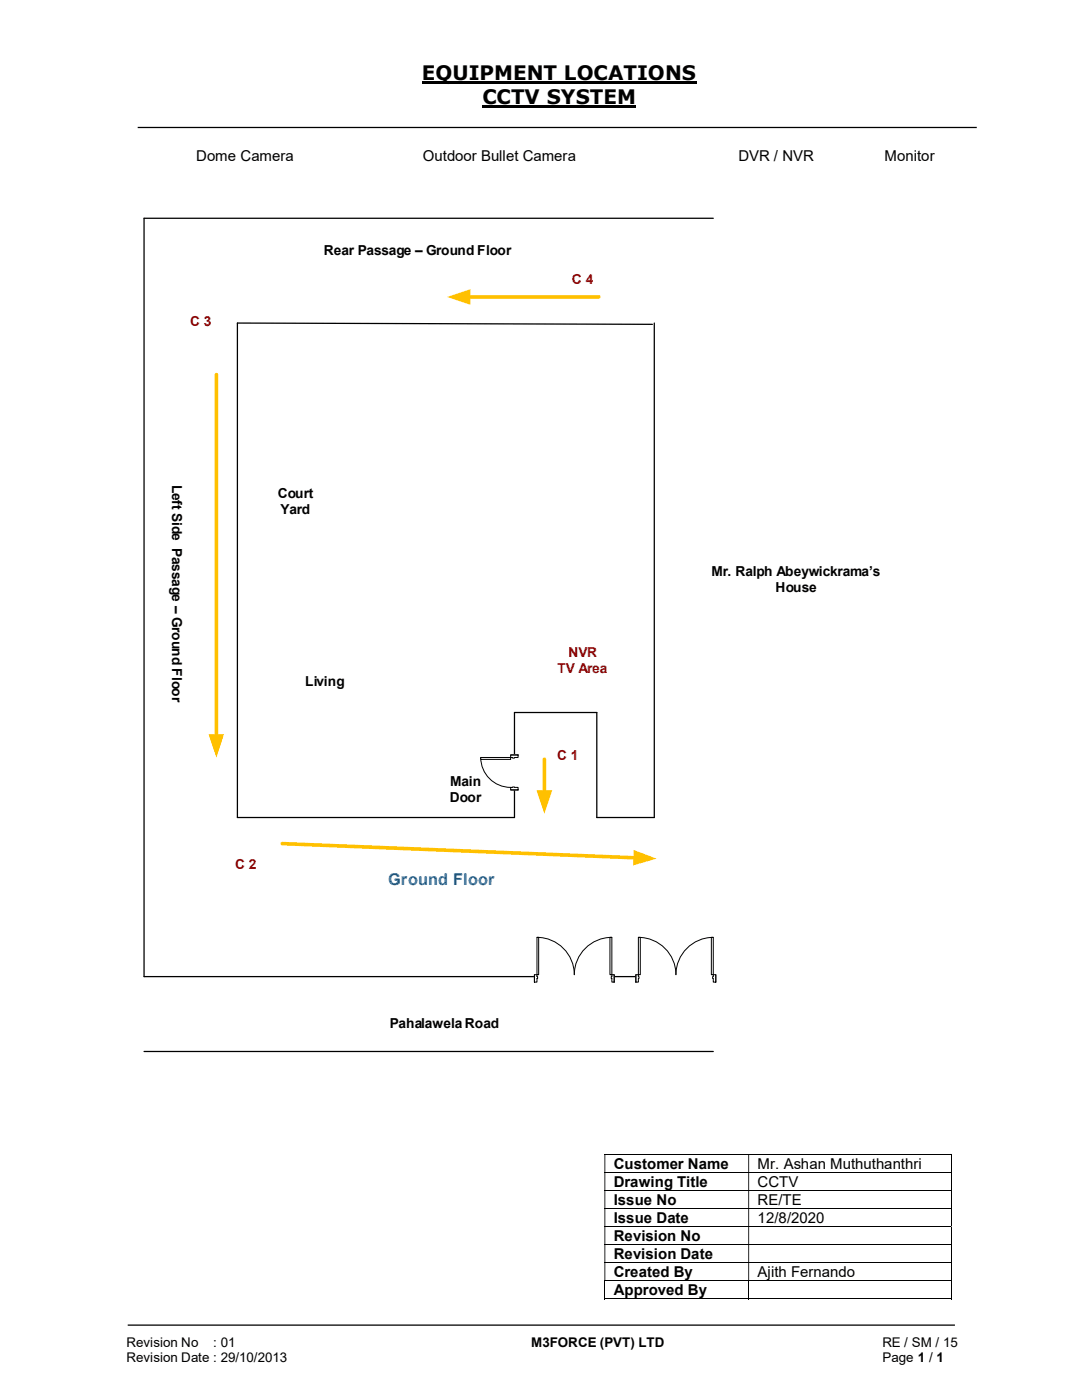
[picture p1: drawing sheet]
<svg xmlns="http://www.w3.org/2000/svg" width="216mm" height="279mm" viewBox="0 0 216 279" stroke-linecap="round" stroke-linejoin="round" font-family="sans-serif">
<path d="M84.2 16.5h54.8M96.3 21.3h30.7" fill="none" stroke="#000" stroke-width=".42"/>
<path d="M27.5 25.4h167.4M142.3 43.6h-113.6v151.3M25.5 264.5h165" fill="none" stroke="#000" stroke-width=".25"/>
<path d="M93.5 59.3h26" fill="none" stroke="#ffc000" stroke-width=".72"/>
<path d="M89.2 59.3l4.7-1.6v3.1z" fill="#ffc000"/>
<path d="M47.4 64.5l82.8 .2M130.6 64.5v98.7h-11.5M119.1 142.2h-16.4v21h-55.3M28.7 194.9h113.6" fill="none" stroke="#000" stroke-width=".25"/>
<path d="M43.2 74.8v72.1" fill="none" stroke="#ffc000" stroke-width=".72"/>
<path d="M41.6 146.5h3.1l-1.5 4.7z" fill="#ffc000"/>
<path d="M56.3 168.4l70.5 2.8" fill="none" stroke="#ffc000" stroke-width=".72"/>
<path d="M126.4 169.6l4.6 1.8-4.7 1.3z" fill="#ffc000"/>
<path d="M108.6 151.5v6.6" fill="none" stroke="#ffc000" stroke-width=".72"/>
<path d="M107.1 157.7h3.1l-1.6 4.7z" fill="#ffc000"/>
<path d="M47.4 64.5v98.7M119.1 142.2v21M28.7 209.8h113.6" fill="none" stroke="#000" stroke-width=".25"/>
<path d="M101.9 150.7h1.5v6.9h-1.5z" fill-rule="evenodd" fill="#fff"/>
<path d="M101.9 150.7h1.5v6.9h-1.5z" fill="none" stroke="#fff" stroke-width=".2"/>
<path d="M101.9 150.7v.5h1.5v-.5zM101.9 157.1h1.5v.5h-1.5z" fill-rule="evenodd" fill="#fff"/>
<path d="M102.3 151.2h-.4v-.5h1.5v.5h-.7M102.3 157.1h-.4v.5h1.5v-.5h-.7" fill="none" stroke="#000" stroke-width=".2"/>
<path d="M102.3 151.2v.1h.4v-.1zM102.3 157.1h.4z" fill-rule="evenodd" fill="#fff"/>
<path d="M95.9 151.2a6 6 0 0 0 6 5.9M101.9 150.7h1.5M101.9 157.6h1.5M102.3 151.2v.1h.4v-.1M102.3 157.1h.4" fill="none" stroke="#000" stroke-width=".2"/>
<path d="M95.9 151.2h6v.4h-6z" fill="#fff"/>
<path d="M95.9 151.2h6v.4h-6z" fill="none" stroke="#000" stroke-width=".2"/>
<path d="M106.6 194.5h16v1.6h-16z" fill="#fff"/>
<path d="M106.6 194.5h16v1.6h-16z" fill="none" stroke="#fff" stroke-width=".2"/>
<path d="M122.1 194.5v1.5h.5v-1.5zM106.6 194.5h.5v1.5h-.5z" fill-rule="evenodd" fill="#fff"/>
<path d="M107.1 194.9v-.4h-.5v1.5h.5v-.7M122.1 194.9v-.4h.5v1.5h-.5v-.7" fill="none" stroke="#000" stroke-width=".2"/>
<path d="M122 194.9v.4h.1v-.4zM107.1 194.9h.2v.4h-.2z" fill-rule="evenodd" fill="#fff"/>
<path d="M106.6 194.5v1.5M107.1 187.1a7.5 7.5 0 0 1 7.5 7.4 7.5 7.5 0 0 1 7.5-7.4M107.1 194.9h.2v.4h-.2M122.1 194.9h-.1v.4h.1M122.6 194.5v1.5" fill="none" stroke="#000" stroke-width=".2"/>
<path d="M107.1 187.1h.4v7.4h-.4z" fill-rule="evenodd" fill="#fff"/>
<path d="M107.1 187.1h.4v7.4h-.4z" fill="none" stroke="#000" stroke-width=".2"/>
<path d="M121.7 187.1h.4v7.4h-.4z" fill-rule="evenodd" fill="#fff"/>
<path d="M121.7 187.1h.4v7.4h-.4z" fill="none" stroke="#000" stroke-width=".2"/>
<path d="M126.9 194.5h15.9v1.6h-15.9z" fill="#fff"/>
<path d="M126.9 194.5h15.9v1.6h-15.9z" fill="none" stroke="#fff" stroke-width=".2"/>
<path d="M142.3 194.5v1.5h.5v-1.5zM126.9 194.5h.5v1.5h-.5z" fill-rule="evenodd" fill="#fff"/>
<path d="M127.4 194.9v-.4h-.5v1.5h.5v-.7M142.3 194.9v-.4h.5v1.5h-.5v-.7" fill="none" stroke="#000" stroke-width=".2"/>
<path d="M142.2 194.9v.4h.1v-.4zM127.4 194.9h.1v.4h-.1z" fill-rule="evenodd" fill="#fff"/>
<path d="M126.9 194.5v1.5M127.4 187.1a7.5 7.5 0 0 1 7.5 7.4 7.5 7.5 0 0 1 7.4-7.4M127.4 194.9h.1v.4h-.1M142.3 194.9h-.1v.4h.1M142.8 194.5v1.5" fill="none" stroke="#000" stroke-width=".2"/>
<path d="M127.4 187.1h.4v7.4h-.4z" fill-rule="evenodd" fill="#fff"/>
<path d="M127.4 187.1h.4v7.4h-.4z" fill="none" stroke="#000" stroke-width=".2"/>
<path d="M141.9 187.1h.4v7.4h-.4z" fill-rule="evenodd" fill="#fff"/>
<g fill="none" stroke="#000" stroke-width=".2">
<path d="M141.9 187.1h.4v7.4h-.4zM120.6 230.4h69.1M120.6 234h69.1M120.6 237.6h69.1M189.8 230.5v3.4M189.8 234.1v3.4M189.8 237.7v3.4M120.6 241.2h69.1M120.6 244.8h69.1M120.6 248.4h69.1M120.6 252h69.1M120.6 255.6h69.1"/>
<path d="M120.6 259.2h28.7M120.7 255.7v3.6M149.4 255.7v3.6M149.5 259.2h40.2M189.8 241.3v3.4M189.8 244.9v3.4M189.8 248.5v3.4M189.8 252.1v3.4M189.8 255.7v3.6"/>
</g>
<g fill="#000">
<path d="M189.7 230.3h.2v.2h-.2zM120.6 230.5h.2v3.4h-.2zM149.3 230.5h.2v3.4h-.2z" fill-rule="evenodd"/>
<path d="M189.7 233.9h.2v.2h-.2zM120.6 234.1h.2v3.4h-.2zM149.3 234.1h.2v3.4h-.2z" fill-rule="evenodd"/>
<path d="M189.7 237.5h.2v.2h-.2zM120.6 237.7h.2v3.4h-.2zM149.3 237.7h.2v3.4h-.2z" fill-rule="evenodd"/>
<path d="M189.7 241.1h.2v.2h-.2zM120.6 241.3h.2v3.4h-.2zM149.3 241.3h.2v3.4h-.2z" fill-rule="evenodd"/>
<path d="M189.7 244.7h.2v.2h-.2zM120.6 244.9h.2v3.4h-.2zM149.3 244.9h.2v3.4h-.2z" fill-rule="evenodd"/>
<path d="M189.7 248.3h.2v.2h-.2zM120.6 248.5h.2v3.4h-.2zM149.3 248.5h.2v3.4h-.2z" fill-rule="evenodd"/>
<path d="M189.7 251.9h.2v.2h-.2zM120.6 252.1h.2v3.4h-.2zM149.3 252.1h.2v3.4h-.2z" fill-rule="evenodd"/>
</g>
<path d="M189.7 255.5h.2v.2h-.2zM189.7 259.1h.2v.2h-.2z" fill="#000"/>
<g font-size="4">
<text x="84.2" y="16">EQUIPMENT LOCATIONS</text>
<text x="96.3" y="20.8">CCTV SYSTEM</text>
</g>
<text font-size="3.2" fill="#0070c0" x="77.5" y="176.6">Ground Floor</text>
<g font-size="3">
<text x="39.2" y="32.1">Dome Camera</text>
<text x="84.4" y="32.1">Outdoor Bullet Camera</text>
<text x="147.3" y="32.1">DVR / NVR</text>
<text x="176.5" y="32.1">Monitor</text>
<text x="122.5" y="233.3">Customer Name</text>
<text x="151.2" y="233.3">Mr. Ashan Muthuthanthri</text>
<text x="122.5" y="236.8">Drawing Title</text>
<text x="151.2" y="236.8">CCTV</text>
<text x="122.5" y="240.5">Issue No</text>
<text x="122.5" y="244.1">Issue Date</text>
<text x="151.2" y="240.5">RE/TE</text>
<text x="151.2" y="244.1">12/8/2020</text>
<text x="122.5" y="247.7">Revision No</text>
<text x="122.5" y="251.2">Revision Date</text>
<text x="122.5" y="254.8">Created By</text>
<text x="151.2" y="254.8">Ajith Fernando</text>
<text x="122.5" y="258.5">Approved By</text>
</g>
<g font-size="2.7">
<text x="64.6" y="50.8">Rear Passage – Ground Floor</text>
<text x="34.4" y="96.7" transform="rotate(90 34.4 96.7)">Left Side Passage – Ground Floor</text>
<text x="55.4" y="99.4">Court</text>
<text x="56" y="102.5">Yard</text>
<text x="142" y="115">Mr. Ralph Abeywickrama’s</text>
<text x="154.8" y="118.2">House</text>
<text x="60.9" y="136.8">Living</text>
<text x="89.7" y="160">Door</text>
<text x="89.8" y="156.8">Main</text>
<text x="77.8" y="205.2">Pahalawela Road</text>
<text x="25.2" y="268.8">Revision No</text>
<text x="42.6" y="268.8">: 01</text>
<text x="106" y="268.8">M3FORCE (PVT) LTD</text>
<text x="176.1" y="268.8">RE / SM / 15</text>
<text x="25.2" y="271.8">Revision Date : 29/10/2013</text>
<text x="176.1" y="271.8">Page 1 / 1</text>
</g>
<g font-size="2.7" fill="#c00000">
<text x="114.1" y="56.8">C 4</text>
<text x="37.9" y="65.1">C 3</text>
<text x="113.4" y="131.1">NVR</text>
<text x="111.2" y="134.3">TV Area</text>
<text x="111.2" y="151.8">C 1</text>
<text x="46.9" y="173.4">C 2</text>
</g>
</svg>
